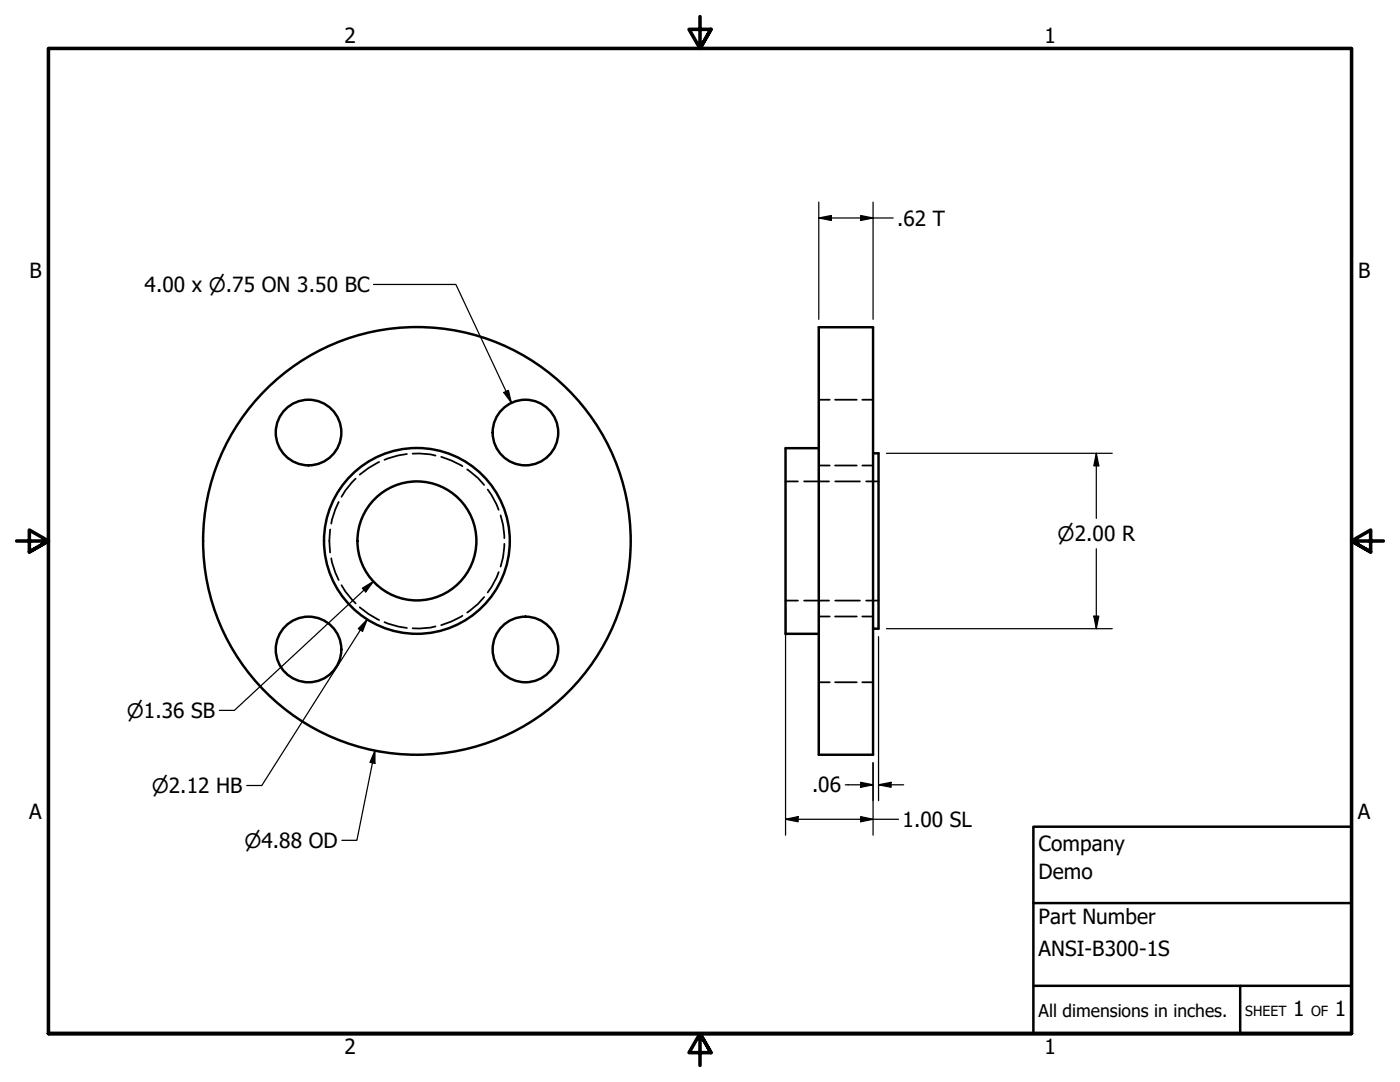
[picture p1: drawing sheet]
<svg xmlns="http://www.w3.org/2000/svg" width="279mm" height="216mm" viewBox="0 0 279 216" stroke-linecap="round" stroke-linejoin="round" font-family="sans-serif">
<!-- layer: Hidden (ANSI) -->
<g fill="none" stroke="#000" stroke-width=".35">
<path d="M163.4 79.8h2.2M166.7 79.8h4.3M172.1 79.8h2.1M71 95.5l-2.1 2.4-.7 1.2M75.7 92.2a17.3 17.3 0 0 0-3.9 2.5M81.2 90.6l-1.7 .3-2.8 .9M82.3 90.5l3.6 .2 1 .2M88.1 91.2l1.9 .7 2.3 1.1M93.2 93.7l2.2 1.7 1.2 1.4M97.3 97.7l.8 1 1.4 3M156.8 96.1h2.4M160.5 96.1h5"/>
<path d="M163.4 92.9h2.2M166.7 92.9h4.3M166.7 96.1h4.9M172.1 92.9h2.1M172.9 96.1h2.4M65.9 105.7a15 15 0 0 0 0 4.5M66.1 111.4l.8 2.9 .7 1.4M67.6 100.2l-.7 1.4-.8 2.9M68.2 116.8l.7 1.2 2.1 2.4M96.6 119.1l-1.2 1.4-2.2 1.7M99.5 114.2l-1.4 3-.8 1M99.9 102.8l.5 1.9 .2 2.7"/>
<path d="M100.6 108.5l-.2 2.7-.5 1.9M156.8 119.8h2.4M160.5 119.8h5M166.7 119.8h4.9M172.9 119.8h2.4M71.8 121.2a17.3 17.3 0 0 0 3.9 2.5M76.7 124.1l2.8 .9 1.7 .3M86.9 125l-1 .2-3.6 .2M92.3 122.9l-2.3 1.1-1.9 .7M163.4 136.1h2.2M163.4 123h2.2M166.7 136.1h4.3"/>
<path d="M166.7 123h4.3M172.1 136.1h2.1M172.1 123h2.1"/>
</g>
<!-- layer: Visible (ANSI) -->
<g fill="none" stroke="#000" stroke-width=".49">
<path d="M163.4 65.3h10.8v85.3h-10.8zM163.4 89.4h-6.6v37.1h6.6M174.2 90.5h1.1v34.9h-1.1"/>
<circle cx="61.6" cy="86.3" r="6.5"/>
<circle cx="104.9" cy="86.3" r="6.5"/>
<circle cx="83.2" cy="107.9" r="11.9"/>
<circle cx="83.2" cy="107.9" r="18.5"/>
<circle cx="83.2" cy="107.9" r="42.7"/>
<circle cx="61.6" cy="129.6" r="6.5"/>
<circle cx="104.9" cy="129.6" r="6.5"/>
</g>
<!-- layer: Border (ANSI) -->
<path d="M139.7 3.3v6.4l-2.2-3.8h4.4l-2.2 3.8 2.2-3.8M3.3 107.9h6.4l-3.8-2.1v4.3l3.8-2.2-3.8 2.2M276.1 107.9h-6.4l3.8-2.1v4.3l-3.8-2.2 3.8 2.2M9.7 206.2v-196.5h260v196.5h-260h260M141.9 210l-2.2-3.8 2.2 3.8h-4.4l2.2-3.8v6.4" fill="none" stroke="#000" stroke-width=".71"/>
<!-- layer: Title (ANSI) -->
<path d="M206.2 165h63.5v41.2h-63.5zM206.2 196.7h63.5M206.2 180.2h63.5M247.5 196.7v9.5" fill="none" stroke="#000" stroke-width=".49"/>
<!-- layer: Dimension (ANSI) -->
<g fill="none" stroke="#000" stroke-width=".25">
<path d="M74.5 56.8h16.5l11.1 23.6M163.4 43.5l2.5-.5v1zM163.4 43.5h14.9M163.4 40.3v23.4M171.8 43l2.4 .5-2.4 .5zM174.2 40.3v23.4M100.5 78.3l1-.4 .6 2.5zM176.9 90.5h45.1M218.8 90.5l.5 2.5h-1zM218.8 90.5v12.9M72.3 117.4l2.2-1.4-1.5 2.1zM74.5 116l-27.7 25.7h-3"/>
<path d="M218.8 109.5v15.9M73.3 123.6l-.9 2.4-.9-.6zM73.3 123.6l-21.1 33.1h-3M156.8 121.4v45.3M175.3 127v32.8M176.9 125.4h45.1M218.3 122.9h1l-.5 2.5zM74.8 149.8v2.5l-1-.2zM74.8 149.8l-3.6 17.9h-3M168.7 156.6h5.5M171.8 156.1l2.4 .5-2.4 .5zM174.2 152.2v14.5"/>
<path d="M175.3 156.6l2.5-.5v1zM175.3 156.6h5M156.8 163.5l2.5-.6v1.1zM156.8 163.5h22.5M171.8 162.9l2.4 .6-2.4 .5z"/>
</g>
<g fill="#000">
<path d="M163.4 43.5l2.5-.5v1z" fill-rule="evenodd"/>
<path d="M171.8 43l2.4 .5-2.4 .5z" fill-rule="evenodd"/>
<path d="M100.5 78.3l1-.4 .6 2.5z" fill-rule="evenodd"/>
<path d="M218.8 90.5l.5 2.5h-1z" fill-rule="evenodd"/>
<path d="M72.3 117.4l2.2-1.4-1.5 2.1z" fill-rule="evenodd"/>
<path d="M73.3 123.6l-.9 2.4-.9-.6z" fill-rule="evenodd"/>
<path d="M218.3 122.9h1l-.5 2.5z" fill-rule="evenodd"/>
<path d="M74.8 149.8v2.5l-1-.2z" fill-rule="evenodd"/>
<path d="M171.8 156.1l2.4 .5-2.4 .5z" fill-rule="evenodd"/>
<path d="M175.3 156.6l2.5-.5v1z" fill-rule="evenodd"/>
<path d="M156.8 163.5l2.5-.6v1.1z" fill-rule="evenodd"/>
<path d="M171.8 162.9l2.4 .6-2.4 .5z" fill-rule="evenodd"/>
</g>
<g font-size="4.2">
<text x="68.7" y="8.6">2</text>
<text x="208.4" y="8.6">1</text>
<text x="179.1" y="45">.62 T</text>
<text x="5.9" y="55.5">B</text>
<text x="28.9" y="58.2">4.00 x ⌀.75 ON 3.50 BC</text>
<text x="271" y="55.5">B</text>
<text x="162.1" y="158.1">.06</text>
<text x="5.8" y="163.4">A</text>
<text x="180.1" y="165">1.00 SL</text>
<text x="271" y="163.4">A</text>
<text x="207.3" y="169.8">Company</text>
<text x="207.3" y="175.4">Demo</text>
<text x="207.3" y="184.4">Part Number</text>
<text x="207.3" y="190.7">ANSI-B300-1S</text>
<text x="258.1" y="202.8">1</text>
<text x="266.4" y="202.8">1</text>
<text x="68.7" y="210.3">2</text>
<text x="208.4" y="210.3">1</text>
</g>
<g font-size="4">
<text x="211.1" y="107.9">⌀2.00 R</text>
<text x="25.3" y="143.2">⌀1.36 SB</text>
<text x="30.3" y="158.2">⌀2.12 HB</text>
<text x="48.8" y="169.2">⌀4.88 OD</text>
</g>
<text font-size="3.5" x="207.3" y="202.9">All dimensions in inches.</text>
<g font-size="2.8">
<text x="248.5" y="202.8">SHEET</text>
<text x="261.7" y="202.8">OF</text>
</g>
</svg>
